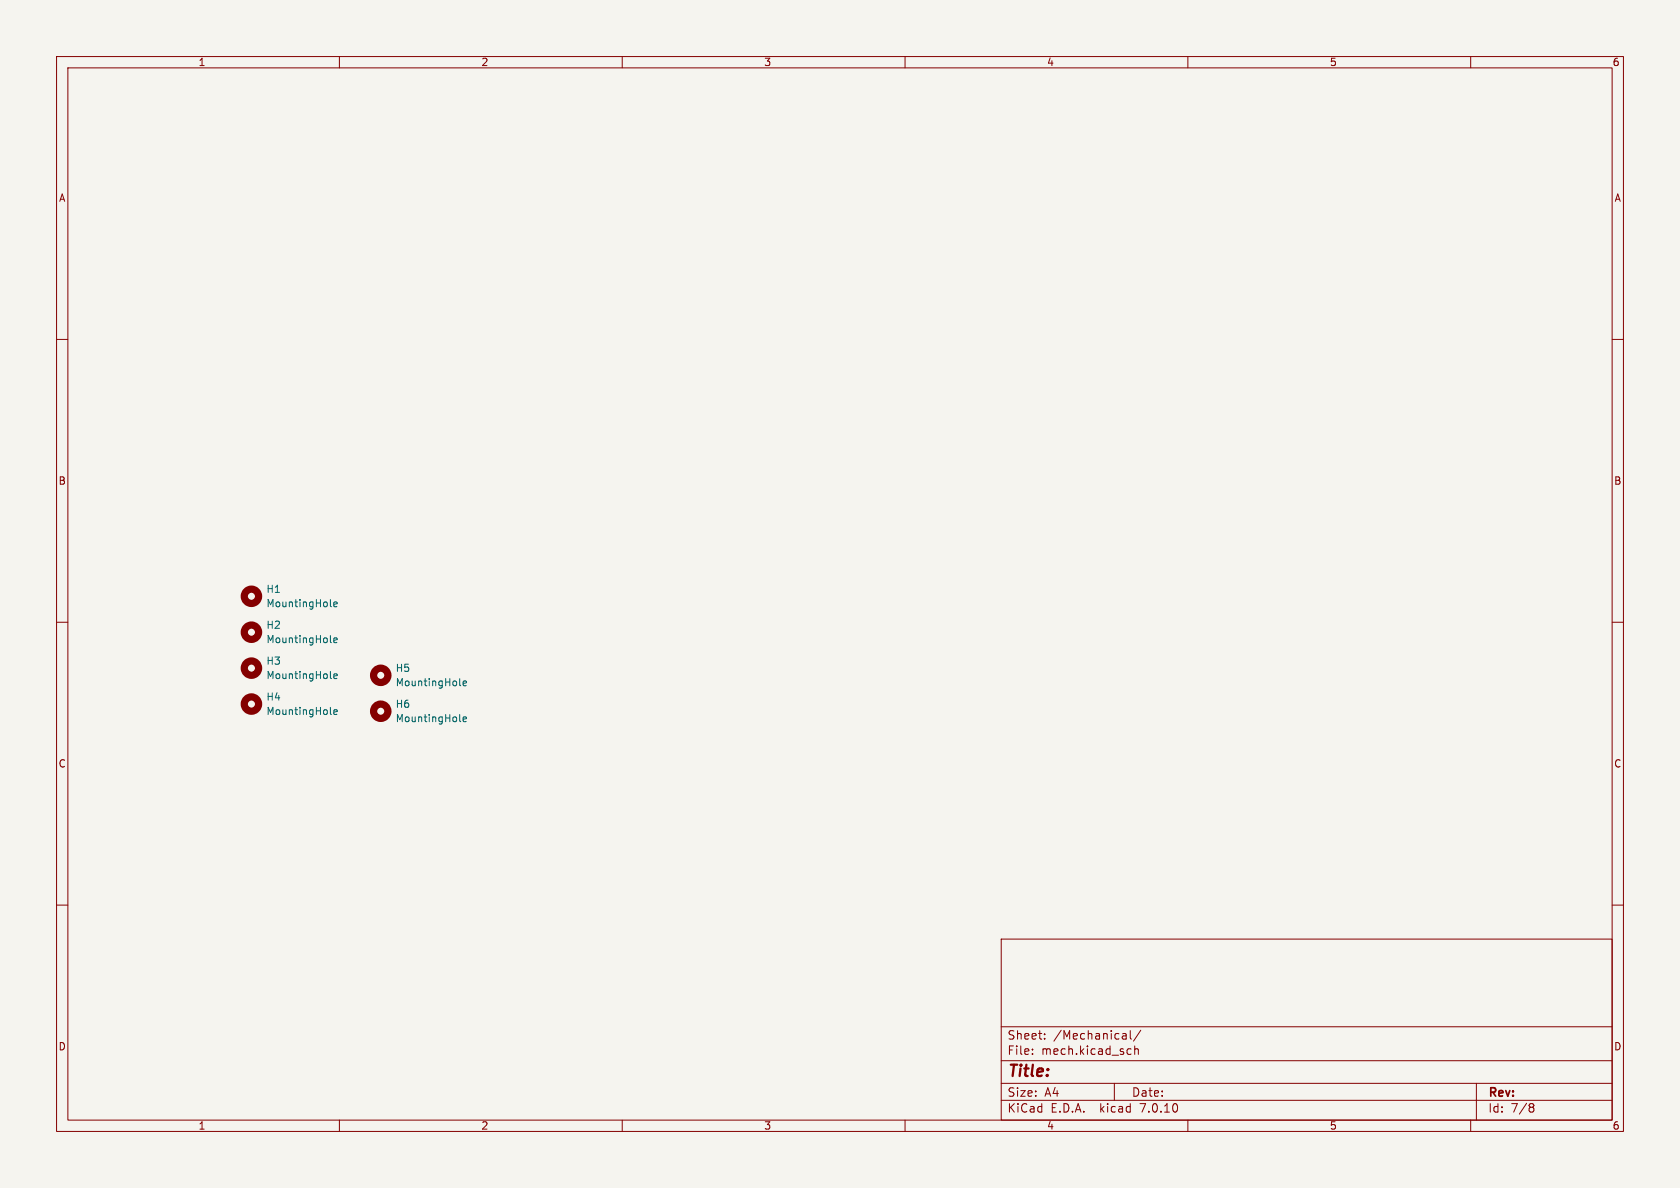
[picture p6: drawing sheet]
<svg xmlns="http://www.w3.org/2000/svg" width="297mm" height="210mm" viewBox="0 0 297 210" stroke-linecap="round" stroke-linejoin="round" font-family="sans-serif">
<path d="M0 0h297v210h-297z" fill="#f5f4ef" stroke="#f5f4ef" stroke-width=".18"/>
<g fill="none" stroke="#840000" stroke-width=".18">
<path d="M10 10h277v190h-277zM12 12h273v186h-273zM60 10v2M110 10v2M160 10v2M210 10v2M260 10v2M10 60h2M285 60h2M10 110h2M285 110h2M10 160h2"/>
<path d="M285 160h2M177 166h108v32h-108zM60 198v2M110 198v2M160 198v2M177 194.5h108M177 191.5h108M177 187.5h108M177 181.5h108M182.5 186.3v.1M182.5 185.5v.1M184.7 183.6v.1"/>
<path d="M184.7 182.8v.1M197 191.5v3M198.6 182.7h.3l.2 .2v.8M199.1 183.6l-.5 .1M199.1 183.1h-.5M199.5 185.4l.5 .1M199.8 182.2v1.3l.2 .2M200 186.3l-.5 .1M200.6 185.5l.2-.1 .4 .1v.9M200.6 184.9v1.5M201.7 182.1l-1.3 2M210 198v2"/>
<path d="M260 198v2M261 191.5v6.5M270.6 195.1h.3l.3 .3-.3 .3M270.6 195.7h.3M270.9 195.7l.2 .2 .1 .4-.3 .3h-.3"/>
</g>
<g fill="none" stroke="#840000" stroke-width="1.3">
<circle cx="44.4" cy="118.1" r="1.27"/>
<circle cx="44.4" cy="111.8" r="1.27"/>
<circle cx="44.4" cy="105.4" r="1.27"/>
<circle cx="67.3" cy="119.4" r="1.27"/>
<circle cx="44.4" cy="124.5" r="1.27"/>
<circle cx="67.3" cy="125.7" r="1.27"/>
</g>
<path d="M58.4 107.1l.2 .2M58.4 119.8l.2 .2M58.4 113.4l.2 .2M59 106.8l.6-.1v-.2l-.4-.1-.2 .2 .1 .6h.5M59 113.2l.6-.1v-.3h-.4l-.2 .1 .1 .6h.5M59 119.5l.6-.1v-.2l-.4-.1-.2 .2 .1 .6h.5M58.4 126.1l.2 .2M59 125.9l.6-.1v-.3h-.4l-.2 .1 .1 .6h.5M81.3 127.4l.2 .2M81.3 121l.2 .2M81.9 127.2l.6-.2-.1-.2-.3-.1-.2 .2v.6h.5M81.9 120.8l.6-.1-.1-.3h-.3l-.2 .2v.6h.5" fill="none" stroke="#006464" stroke-width=".18"/>
<text font-size="2.8" fill="#840000" x="178" y="190.9">Title:</text>
<g font-size="2.1" fill="#840000">
<text x="178" y="184">Sheet:</text>
<text x="186.2" y="184">/Mechanical/</text>
<text x="178" y="186.7">File:</text>
<text x="184.1" y="186.7">mech.kicad_sch</text>
<text x="178" y="196.9">KiCad</text>
<text x="178" y="194.1">Size:</text>
<text x="184.7" y="194.1">A4</text>
<text x="185.7" y="196.9">E.D.A.</text>
<text x="194.6" y="196.9">kicad</text>
<text x="200" y="194.1">Date:</text>
<text x="201.8" y="196.9">7.0.10</text>
<text x="263" y="194.3">Rev:</text>
<text x="263" y="196.9">Id:</text>
<text x="267.1" y="196.9">7/8</text>
</g>
<g font-size="1.8" fill="#840000">
<text x="35" y="11.9">1</text>
<text x="85" y="11.9">2</text>
<text x="135" y="11.9">3</text>
<text x="185" y="11.9">4</text>
<text x="235" y="11.9">5</text>
<text x="285" y="11.9">6</text>
<text x="10.3" y="35.9">A</text>
<text x="285.3" y="35.9">A</text>
<text x="10.3" y="85.9">B</text>
<text x="285.3" y="85.9">B</text>
<text x="10.3" y="135.9">C</text>
<text x="285.3" y="135.9">C</text>
<text x="10.3" y="185.9">D</text>
<text x="285.3" y="185.9">D</text>
<text x="35" y="199.9">1</text>
<text x="85" y="199.9">2</text>
<text x="135" y="199.9">3</text>
<text x="185" y="199.9">4</text>
<text x="235" y="199.9">5</text>
<text x="285" y="199.9">6</text>
</g>
<g font-size="1.8" fill="#006464">
<text x="47" y="105">H1</text>
<text x="47" y="107.5">MountingHole</text>
<text x="47" y="111.4">H2</text>
<text x="47" y="113.9">MountingHole</text>
<text x="47" y="117.7">H3</text>
<text x="69.9" y="119">H5</text>
<text x="47" y="124.1">H4</text>
<text x="47" y="120.2">MountingHole</text>
<text x="69.9" y="125.3">H6</text>
<text x="69.9" y="121.5">MountingHole</text>
<text x="47" y="126.6">MountingHole</text>
<text x="69.9" y="127.9">MountingHole</text>
</g>
</svg>
